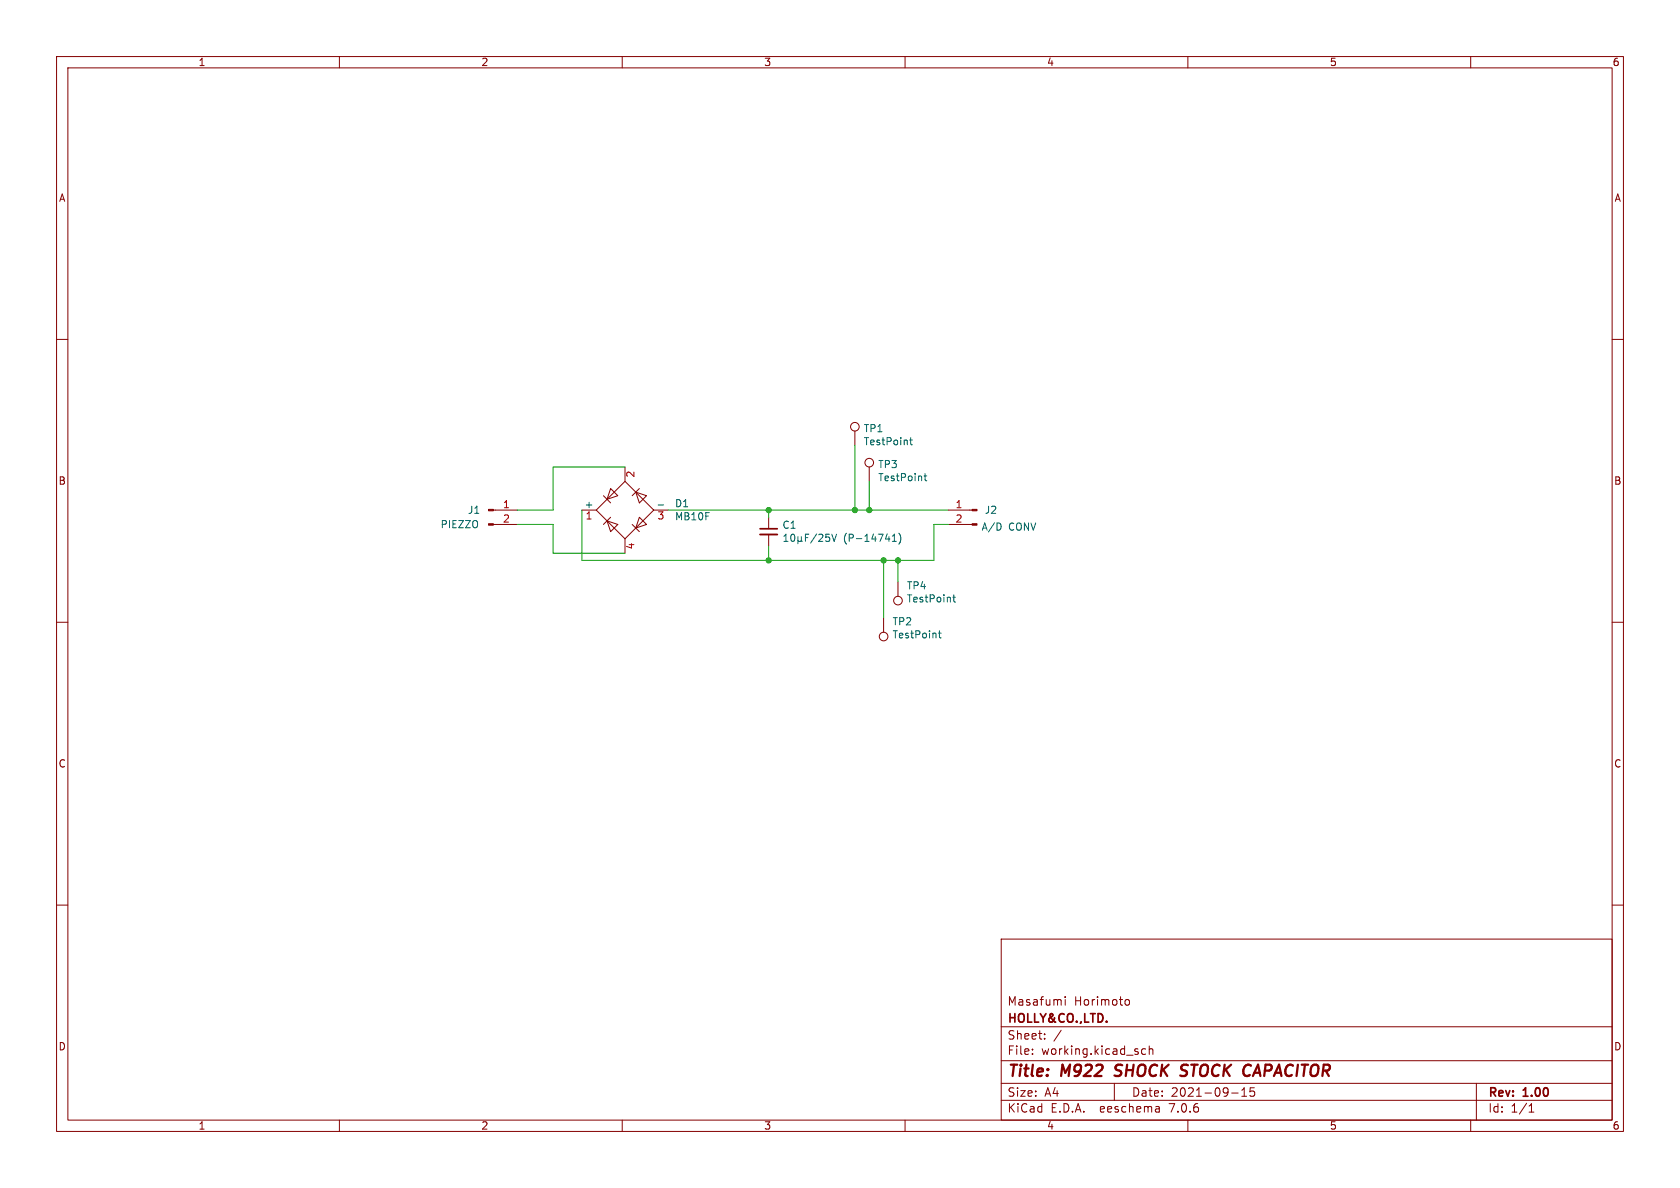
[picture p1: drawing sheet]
(kicad_sch (version 20211123) (generator eeschema)

 (paper "A4")

 (title_block
  (title "M922 SHOCK STOCK CAPACITOR")
  (date "2021-09-15")
  (rev "1.00")
  (company "HOLLY&CO.,LTD.")
  (comment 1 "Masafumi Horimoto"))

 (lib_symbols
  (symbol "Connector:Conn_01x02_Male" (pin_names (offset 1.016) hide) (in_bom yes) (on_board yes)
   (property "Reference" "J" (id 0) (at 0 2.54 0) (effects (font (size 1.27 1.27))))
   (property "Value" "Conn_01x02_Male" (id 1) (at 0 -5.08 0) (effects (font (size 1.27 1.27))))
   (property "Footprint" "" (id 2) (at 0 0 0) (effects (font (size 1.27 1.27)) hide))
   (property "Datasheet" "~" (id 3) (at 0 0 0) (effects (font (size 1.27 1.27)) hide))
   (symbol "Conn_01x02_Male_1_1"
    (polyline (pts (xy 1.27 -2.54) (xy 0.8636 -2.54)) (stroke (width 0.1524) (type default) (color 0 0 0 0)) (fill (type none)))
    (polyline (pts (xy 1.27 0) (xy 0.8636 0)) (stroke (width 0.1524) (type default) (color 0 0 0 0)) (fill (type none)))
    (rectangle (start 0.8636 -2.413) (end 0 -2.667) (stroke (width 0.1524) (type default) (color 0 0 0 0)) (fill (type outline)))
    (rectangle (start 0.8636 0.127) (end 0 -0.127) (stroke (width 0.1524) (type default) (color 0 0 0 0)) (fill (type outline)))
    (pin passive line (at 5.08 0 180) (length 3.81) (name "Pin_1" (effects (font (size 1.27 1.27)))) (number "1" (effects (font (size 1.27 1.27)))))
    (pin passive line (at 5.08 -2.54 180) (length 3.81) (name "Pin_2" (effects (font (size 1.27 1.27)))) (number "2" (effects (font (size 1.27 1.27)))))))
  (symbol "Connector:TestPoint" (pin_numbers hide) (pin_names (offset 0.762) hide) (in_bom yes) (on_board yes)
   (property "Reference" "TP" (id 0) (at 0 6.858 0) (effects (font (size 1.27 1.27))))
   (property "Value" "TestPoint" (id 1) (at 0 5.08 0) (effects (font (size 1.27 1.27))))
   (property "Footprint" "" (id 2) (at 5.08 0 0) (effects (font (size 1.27 1.27)) hide))
   (property "Datasheet" "~" (id 3) (at 5.08 0 0) (effects (font (size 1.27 1.27)) hide))
   (symbol "TestPoint_0_1"
    (circle (center 0 3.302) (radius 0.762) (stroke (width 0) (type default) (color 0 0 0 0)) (fill (type none))))
   (symbol "TestPoint_1_1"
    (pin passive line (at 0 0 90) (length 2.54) (name "1" (effects (font (size 1.27 1.27)))) (number "1" (effects (font (size 1.27 1.27)))))))
  (symbol "Device:C_Small" (pin_numbers hide) (pin_names (offset 0.254) hide) (in_bom yes) (on_board yes)
   (property "Reference" "C" (id 0) (at 0.254 1.778 0) (effects (font (size 1.27 1.27)) (justify left)))
   (property "Value" "C_Small" (id 1) (at 0.254 -2.032 0) (effects (font (size 1.27 1.27)) (justify left)))
   (property "Footprint" "" (id 2) (at 0 0 0) (effects (font (size 1.27 1.27)) hide))
   (property "Datasheet" "~" (id 3) (at 0 0 0) (effects (font (size 1.27 1.27)) hide))
   (symbol "C_Small_0_1"
    (polyline (pts (xy -1.524 -0.508) (xy 1.524 -0.508)) (stroke (width 0.3302) (type default) (color 0 0 0 0)) (fill (type none)))
    (polyline (pts (xy -1.524 0.508) (xy 1.524 0.508)) (stroke (width 0.3048) (type default) (color 0 0 0 0)) (fill (type none))))
   (symbol "C_Small_1_1"
    (pin passive line (at 0 2.54 270) (length 2.032) (name "~" (effects (font (size 1.27 1.27)))) (number "1" (effects (font (size 1.27 1.27)))))
    (pin passive line (at 0 -2.54 90) (length 2.032) (name "~" (effects (font (size 1.27 1.27)))) (number "2" (effects (font (size 1.27 1.27)))))))
  (symbol "Diode_Bridge:B125R" (pin_names (offset 0)) (in_bom yes) (on_board yes)
   (property "Reference" "D" (id 0) (at 2.54 6.985 0) (effects (font (size 1.27 1.27)) (justify left)))
   (property "Value" "B125R" (id 1) (at 2.54 5.08 0) (effects (font (size 1.27 1.27)) (justify left)))
   (property "Footprint" "Diode_THT:Diode_Bridge_Round_D9.0mm" (id 2) (at 3.81 3.175 0) (effects (font (size 1.27 1.27)) (justify left) hide))
   (property "Datasheet" "https://diotec.com/tl_files/diotec/files/pdf/datasheets/b40r.pdf" (id 3) (at 0 0 0) (effects (font (size 1.27 1.27)) hide))
   (symbol "B125R_0_1"
    (polyline (pts (xy -2.54 3.81) (xy -1.27 2.54)) (stroke (width 0) (type default) (color 0 0 0 0)) (fill (type none)))
    (polyline (pts (xy -1.27 -2.54) (xy -2.54 -3.81)) (stroke (width 0) (type default) (color 0 0 0 0)) (fill (type none)))
    (polyline (pts (xy 2.54 -1.27) (xy 3.81 -2.54)) (stroke (width 0) (type default) (color 0 0 0 0)) (fill (type none)))
    (polyline (pts (xy 2.54 1.27) (xy 3.81 2.54)) (stroke (width 0) (type default) (color 0 0 0 0)) (fill (type none)))
    (polyline (pts (xy -3.81 2.54) (xy -2.54 1.27) (xy -1.905 3.175) (xy -3.81 2.54)) (stroke (width 0) (type default) (color 0 0 0 0)) (fill (type none)))
    (polyline (pts (xy -2.54 -1.27) (xy -3.81 -2.54) (xy -1.905 -3.175) (xy -2.54 -1.27)) (stroke (width 0) (type default) (color 0 0 0 0)) (fill (type none)))
    (polyline (pts (xy 1.27 2.54) (xy 2.54 3.81) (xy 3.175 1.905) (xy 1.27 2.54)) (stroke (width 0) (type default) (color 0 0 0 0)) (fill (type none)))
    (polyline (pts (xy 3.175 -1.905) (xy 1.27 -2.54) (xy 2.54 -3.81) (xy 3.175 -1.905)) (stroke (width 0) (type default) (color 0 0 0 0)) (fill (type none)))
    (polyline (pts (xy -5.08 0) (xy 0 -5.08) (xy 5.08 0) (xy 0 5.08) (xy -5.08 0)) (stroke (width 0) (type default) (color 0 0 0 0)) (fill (type none))))
   (symbol "B125R_1_1"
    (pin passive line (at 7.62 0 180) (length 2.54) (name "+" (effects (font (size 1.27 1.27)))) (number "1" (effects (font (size 1.27 1.27)))))
    (pin passive line (at 0 -7.62 90) (length 2.54) (name "~" (effects (font (size 1.27 1.27)))) (number "2" (effects (font (size 1.27 1.27)))))
    (pin passive line (at -7.62 0 0) (length 2.54) (name "-" (effects (font (size 1.27 1.27)))) (number "3" (effects (font (size 1.27 1.27)))))
    (pin passive line (at 0 7.62 270) (length 2.54) (name "~" (effects (font (size 1.27 1.27)))) (number "4" (effects (font (size 1.27 1.27))))))))

 (junction (at 151.13 90.17) (diameter 0) (color 0 0 0 0))
 (junction (at 135.89 99.06) (diameter 0) (color 0 0 0 0))
 (junction (at 158.75 99.06) (diameter 0) (color 0 0 0 0))
 (junction (at 153.67 90.17) (diameter 0) (color 0 0 0 0))
 (junction (at 135.89 90.17) (diameter 0) (color 0 0 0 0))
 (junction (at 156.21 99.06) (diameter 0) (color 0 0 0 0))

 (wire (pts (xy 91.44 92.71) (xy 97.79 92.71)) (stroke (width 0) (type default) (color 0 0 0 0)))
 (wire (pts (xy 102.87 90.17) (xy 102.87 99.06)) (stroke (width 0) (type default) (color 0 0 0 0)))
 (wire (pts (xy 167.64 92.71) (xy 165.1 92.71)) (stroke (width 0) (type default) (color 0 0 0 0)))
 (wire (pts (xy 153.67 85.09) (xy 153.67 90.17)) (stroke (width 0) (type default) (color 0 0 0 0)))
 (wire (pts (xy 135.89 99.06) (xy 135.89 96.52)) (stroke (width 0) (type default) (color 0 0 0 0)))
 (wire (pts (xy 156.21 99.06) (xy 135.89 99.06)) (stroke (width 0) (type default) (color 0 0 0 0)))
 (wire (pts (xy 135.89 90.17) (xy 151.13 90.17)) (stroke (width 0) (type default) (color 0 0 0 0)))
 (wire (pts (xy 97.79 97.79) (xy 110.49 97.79)) (stroke (width 0) (type default) (color 0 0 0 0)))
 (wire (pts (xy 158.75 102.87) (xy 158.75 99.06)) (stroke (width 0) (type default) (color 0 0 0 0)))
 (wire (pts (xy 158.75 99.06) (xy 156.21 99.06)) (stroke (width 0) (type default) (color 0 0 0 0)))
 (wire (pts (xy 153.67 90.17) (xy 167.64 90.17)) (stroke (width 0) (type default) (color 0 0 0 0)))
 (wire (pts (xy 151.13 78.74) (xy 151.13 90.17)) (stroke (width 0) (type default) (color 0 0 0 0)))
 (wire (pts (xy 97.79 90.17) (xy 97.79 82.55)) (stroke (width 0) (type default) (color 0 0 0 0)))
 (wire (pts (xy 165.1 99.06) (xy 158.75 99.06)) (stroke (width 0) (type default) (color 0 0 0 0)))
 (wire (pts (xy 97.79 82.55) (xy 110.49 82.55)) (stroke (width 0) (type default) (color 0 0 0 0)))
 (wire (pts (xy 135.89 90.17) (xy 118.11 90.17)) (stroke (width 0) (type default) (color 0 0 0 0)))
 (wire (pts (xy 91.44 90.17) (xy 97.79 90.17)) (stroke (width 0) (type default) (color 0 0 0 0)))
 (wire (pts (xy 156.21 109.22) (xy 156.21 99.06)) (stroke (width 0) (type default) (color 0 0 0 0)))
 (wire (pts (xy 151.13 90.17) (xy 153.67 90.17)) (stroke (width 0) (type default) (color 0 0 0 0)))
 (wire (pts (xy 97.79 92.71) (xy 97.79 97.79)) (stroke (width 0) (type default) (color 0 0 0 0)))
 (wire (pts (xy 102.87 99.06) (xy 135.89 99.06)) (stroke (width 0) (type default) (color 0 0 0 0)))
 (wire (pts (xy 165.1 92.71) (xy 165.1 99.06)) (stroke (width 0) (type default) (color 0 0 0 0)))
 (wire (pts (xy 135.89 91.44) (xy 135.89 90.17)) (stroke (width 0) (type default) (color 0 0 0 0)))

 (symbol (lib_id "Diode_Bridge:B125R") (at 110.49 90.17 180) (unit 1) (in_bom yes) (on_board yes)
  (property "Reference" "D1" (id 0) (at 119.2276 89.0016 0) (effects (font (size 1.27 1.27)) (justify right)))
  (property "Value" "MB10F" (id 1) (at 119.2276 91.313 0) (effects (font (size 1.27 1.27)) (justify right)))
  (property "Footprint" "DIOB_MB10F-13" (id 2) (at 110.49 90.17 0) (effects (font (size 1.27 1.27)) (justify left bottom) hide))
  (property "Datasheet" "" (id 3) (at 110.49 90.17 0) (effects (font (size 1.27 1.27)) (justify left bottom) hide))
  (property "STANDARD" "Manufacturer Recommendations" (id 4) (at 110.49 90.17 0) (effects (font (size 1.27 1.27)) (justify left bottom) hide))
  (property "PARTREV" "3 - 2" (id 5) (at 110.49 90.17 0) (effects (font (size 1.27 1.27)) (justify left bottom) hide))
  (property "MANUFACTURER" "Diodes Inc." (id 6) (at 110.49 90.17 0) (effects (font (size 1.27 1.27)) (justify left bottom) hide))
  (property "MAXIMUM_PACKAGE_HEIGHT" "1.8 mm" (id 7) (at 110.49 90.17 0) (effects (font (size 1.27 1.27)) (justify left bottom) hide)) (pin "1") (pin "2") (pin "3") (pin "4"))

 (symbol (lib_id "Device:C_Small") (at 135.89 93.98 0) (unit 1) (in_bom yes) (on_board yes)
  (property "Reference" "C1" (id 0) (at 138.2268 92.8116 0) (effects (font (size 1.27 1.27)) (justify left)))
  (property "Value" "10μF/25V (P-14741)" (id 1) (at 138.2268 95.123 0) (effects (font (size 1.27 1.27)) (justify left)))
  (property "Footprint" "Capacitor_SMD:C_1206_3216Metric_Pad1.42x1.75mm_HandSolder" (id 2) (at 135.89 93.98 0) (effects (font (size 1.27 1.27)) hide))
  (property "Datasheet" "https://akizukidenshi.com/download/ds/murata/GRM31CR71E106KA12.pdf" (id 3) (at 135.89 93.98 0) (effects (font (size 1.27 1.27)) hide)) (pin "1") (pin "2"))

 (symbol (lib_id "Connector:Conn_01x02_Male") (at 86.36 90.17 0) (unit 1) (in_bom yes) (on_board yes)
  (property "Reference" "J1" (id 0) (at 83.82 90.17 0))
  (property "Value" "PIEZZO" (id 1) (at 81.28 92.71 0))
  (property "Footprint" "HOLLY:LDT0-028K_MID" (id 2) (at 86.36 90.17 0) (effects (font (size 1.27 1.27)) hide))
  (property "Datasheet" "~" (id 3) (at 86.36 90.17 0) (effects (font (size 1.27 1.27)) hide)) (pin "1") (pin "2"))

 (symbol (lib_id "Connector:Conn_01x02_Male") (at 172.72 90.17 0) (mirror y) (unit 1) (in_bom yes) (on_board yes)
  (property "Reference" "J2" (id 0) (at 173.99 90.17 0) (effects (font (size 1.27 1.27)) (justify right)))
  (property "Value" "A/D CONV" (id 1) (at 173.4312 93.1418 0) (effects (font (size 1.27 1.27)) (justify right)))
  (property "Footprint" "Connector_JST:JST_XH_S2B-XH-A-1_1x02_P2.50mm_Horizontal" (id 2) (at 172.72 90.17 0) (effects (font (size 1.27 1.27)) hide))
  (property "Datasheet" "~" (id 3) (at 172.72 90.17 0) (effects (font (size 1.27 1.27)) hide)) (pin "1") (pin "2"))

 (symbol (lib_id "Connector:TestPoint") (at 153.67 85.09 0) (unit 1) (in_bom yes) (on_board yes)
  (property "Reference" "TP3" (id 0) (at 155.1432 82.0928 0) (effects (font (size 1.27 1.27)) (justify left)))
  (property "Value" "TestPoint" (id 1) (at 155.1432 84.4042 0) (effects (font (size 1.27 1.27)) (justify left)))
  (property "Footprint" "" (id 2) (at 158.75 85.09 0) (effects (font (size 1.27 1.27)) hide))
  (property "Datasheet" "~" (id 3) (at 158.75 85.09 0) (effects (font (size 1.27 1.27)) hide)) (pin "1"))

 (symbol (lib_id "Connector:TestPoint") (at 151.13 78.74 0) (unit 1) (in_bom yes) (on_board yes)
  (property "Reference" "TP1" (id 0) (at 152.6032 75.7428 0) (effects (font (size 1.27 1.27)) (justify left)))
  (property "Value" "TestPoint" (id 1) (at 152.6032 78.0542 0) (effects (font (size 1.27 1.27)) (justify left)))
  (property "Footprint" "" (id 2) (at 156.21 78.74 0) (effects (font (size 1.27 1.27)) hide))
  (property "Datasheet" "~" (id 3) (at 156.21 78.74 0) (effects (font (size 1.27 1.27)) hide)) (pin "1"))

 (symbol (lib_id "Connector:TestPoint") (at 156.21 109.22 180) (unit 1) (in_bom yes) (on_board yes)
  (property "Reference" "TP2" (id 0) (at 157.6832 109.8804 0) (effects (font (size 1.27 1.27)) (justify right)))
  (property "Value" "TestPoint" (id 1) (at 157.6832 112.1918 0) (effects (font (size 1.27 1.27)) (justify right)))
  (property "Footprint" "" (id 2) (at 151.13 109.22 0) (effects (font (size 1.27 1.27)) hide))
  (property "Datasheet" "~" (id 3) (at 151.13 109.22 0) (effects (font (size 1.27 1.27)) hide)) (pin "1"))

 (symbol (lib_id "Connector:TestPoint") (at 158.75 102.87 180) (unit 1) (in_bom yes) (on_board yes)
  (property "Reference" "TP4" (id 0) (at 160.2232 103.5304 0) (effects (font (size 1.27 1.27)) (justify right)))
  (property "Value" "TestPoint" (id 1) (at 160.2232 105.8418 0) (effects (font (size 1.27 1.27)) (justify right)))
  (property "Footprint" "" (id 2) (at 153.67 102.87 0) (effects (font (size 1.27 1.27)) hide))
  (property "Datasheet" "~" (id 3) (at 153.67 102.87 0) (effects (font (size 1.27 1.27)) hide)) (pin "1"))

 (sheet_instances (path "" (page "1")))

)
